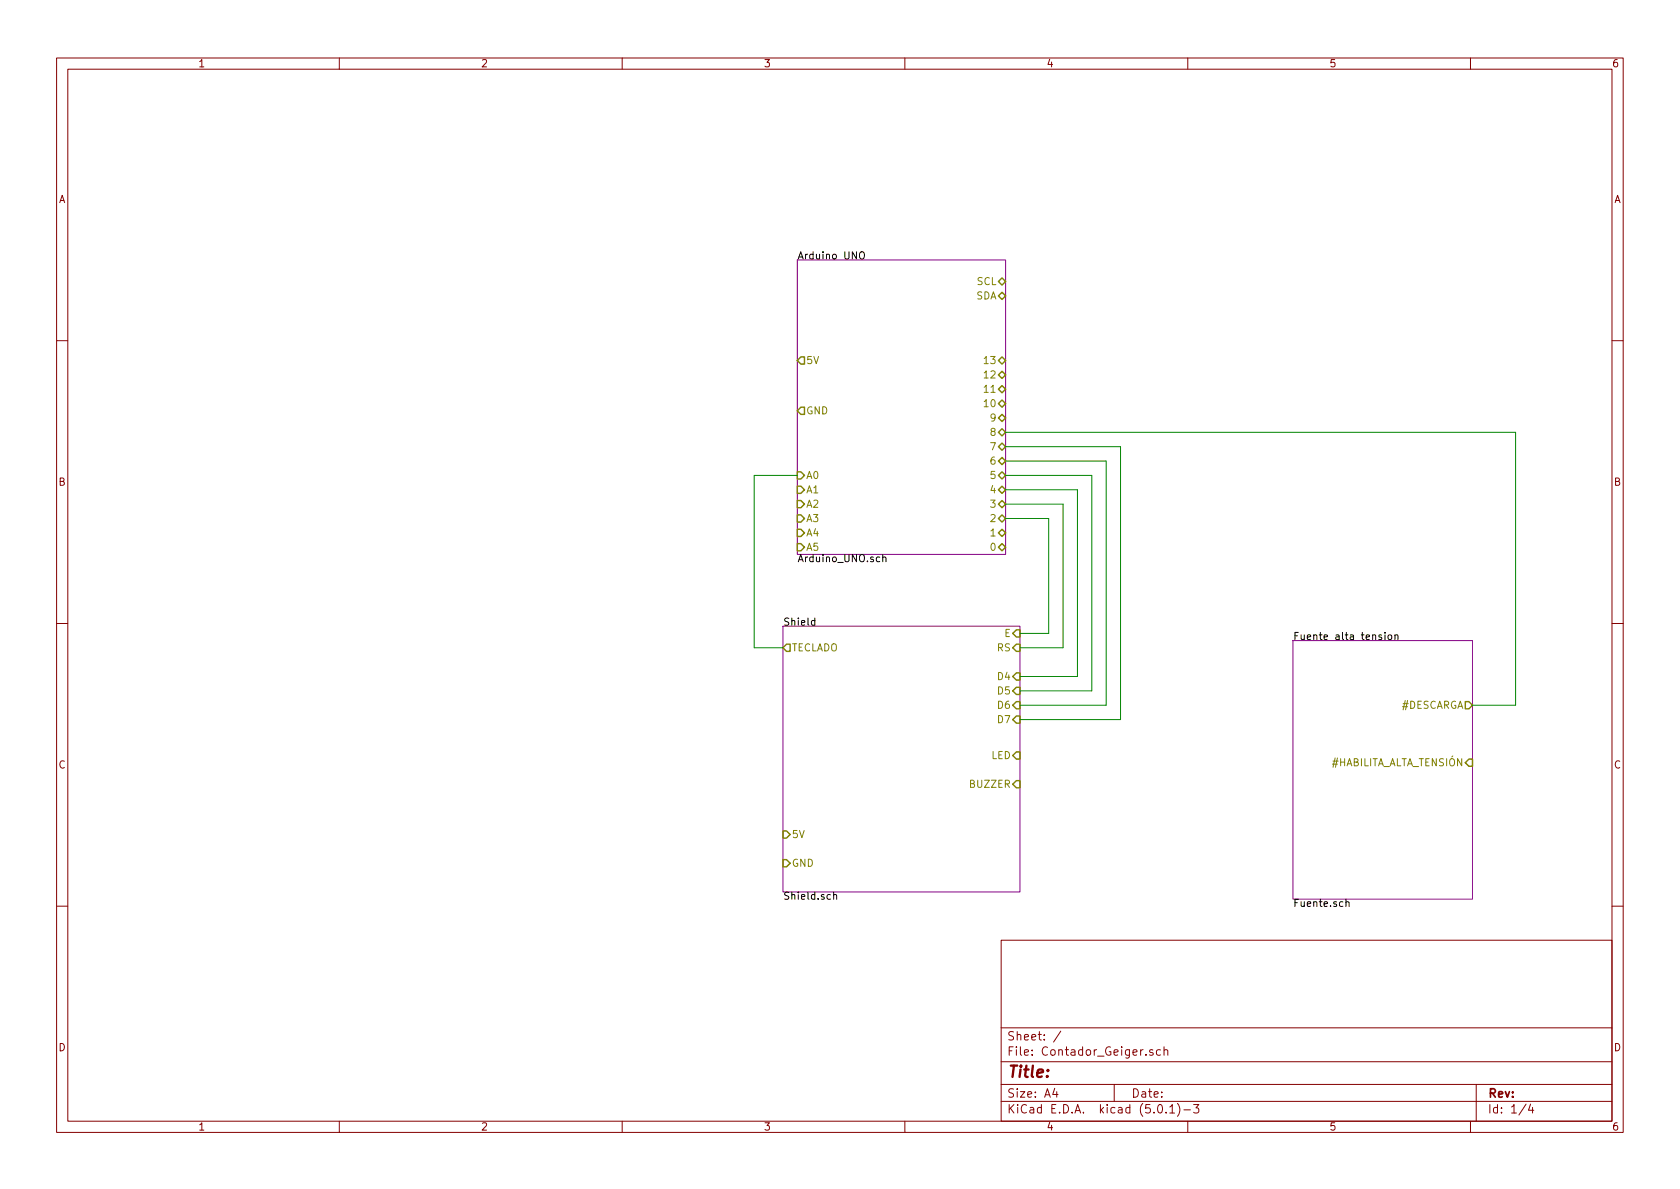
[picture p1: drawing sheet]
<svg xmlns="http://www.w3.org/2000/svg" width="297mm" height="210mm" viewBox="0 0 297 210" stroke-linecap="round" stroke-linejoin="round" font-family="sans-serif">
<g fill="none" stroke="#840000" stroke-width=".18">
<path d="M10 10.3h277v189.9h-277zM12 12.2h273v186.1h-273zM60 10.3v1.9M110 10.3v1.9M160 10.3v1.9M210 10.3v1.9M260 10.3v1.9M10 60.2h2M285 60.2h2M10 110.3h2M285 110.3h2M10 160.2h2"/>
<path d="M177 166.3h108v32h-108zM285 160.2h2M60 198.3v1.9M110 198.3v1.9M160 198.3v1.9M177 194.8h108M177 191.8h108M177 187.8h108M177 181.8h108M186.5 192.5l-.4 1h1M186.8 193v1M187.6 182.3l-1.3 2"/>
<path d="M197 191.8v3M203.8 185.7a.37 .37 0 0 0-.5 .1v.2l.5 .2 .1 .1-.2 .3-.4-.1M204.8 195.5l.4-.2a.94 .94 0 0 1 0 1.5 .79 .79 0 0 1-.4-1.3zM205.2 185.7l-.5-.1-.2 .3v.6l.2 .1 .5-.1M205.8 185.7h.1a.37 .37 0 0 1 .6 .1v.8M205.8 185.1v1.5M206.2 196.7v.1M206.8 195.8l.5-.5v1.5M206.8 196.8h.9M208.2 195.1a1.71 1.71 0 0 1 0 2.3M209.3 196.3h1.2M210 198.3v1.9"/>
<path d="M211 195.3h1l-.5 .6 .4 .1v.7l-.2 .1-.7-.1M260 198.3v1.9M261 191.8v6.5M269.8 195.2l-1.2 2M270.6 195.2l-.3 1.1h.9M271 195.8v1"/>
</g>
<path d="M141 46h36.8v52h-36.8zM138.4 110.7h41.9v47h-41.9zM228.6 113.3h31.7v45.7h-31.7z" fill="none" stroke="#840084" stroke-width=".18"/>
<g fill="none" stroke="#000" stroke-width=".18">
<path d="M152 44.7l.3-.2a.45 .45 0 0 1 .5 .5v.4l-.1 .3h-.5a.92 .92 0 0 1-.2-1zM156.1 98.6l.2-.1h.3v.8M156.1 98.1v1.2M144.1 109.8l-.4-.1-.2 .3 .1 .5h.5M144.1 109.3v1.3M244.3 112.3h-.3l-.2 .1v.2l.5 .1v.3h-.5M244.9 111.8v.2M244.9 112.3v.8M245.5 112.4l.2-.1 .3 .1 .1 .5-.2 .1-.2 .1-.2-.1zM246.6 112.4l.2-.1h.3l.1 .8M246.6 112.3v.8M147.4 158.3l.2-.1h.3v.8"/>
<path d="M147.4 157.8v1.2M238 159.6l.2-.1h.3v.8M238 159v1.3"/>
</g>
<g fill="none" stroke="#848400" stroke-width=".25">
<path d="M176.5 49.8l.7-.7 .6 .7-.6 .6zM177.2 51.7l.6 .6-.6 .7-.7-.7zM141.6 63.1h.6v1.3h-.6l-.6-.7zM141.6 72h.6v1.3h-.6l-.6-.7zM176.5 76.4l.7-.6 .6 .6-.6 .7zM176.5 73.9l.7-.6 .6 .6-.6 .6zM176.5 71.4l.7-.7 .6 .7-.6 .6zM176.5 68.8l.7-.6 .6 .6-.6 .7zM176.5 66.3l.7-.6 .6 .6-.6 .6zM176.5 79l.7-.6 .6 .6-.6 .6zM177.2 63.1l.6 .6-.6 .7-.7-.7zM141 96.1h.6l.6 .7-.6 .6h-.6z"/>
<path d="M141 93.6h.6l.6 .6-.6 .7h-.6zM141 91.1h.6l.6 .6-.6 .6h-.6zM141 88.5h.6l.6 .6-.6 .7h-.6zM141 86h.6l.6 .6-.6 .6h-.6zM141 83.4h.6l.6 .7-.6 .6h-.6zM176.5 81.5l.7-.6 .6 .6-.6 .7zM176.5 84.1l.7-.7 .6 .7-.6 .6zM176.5 86.6l.7-.6 .6 .6-.6 .6zM176.5 91.7l.7-.6 .6 .6-.6 .6zM176.5 94.2l.7-.6 .6 .6-.6 .7zM176.5 96.8l.7-.7 .6 .7-.6 .6zM177.2 88.5l.6 .6-.6 .7-.7-.7z"/>
<path d="M139.1 113.9h.6v1.3h-.6l-.7-.7zM179.7 113.9h.6v1.3h-.6l-.6-.7zM179.7 111.4h.6v1.2h-.6l-.6-.6zM179.7 119h.6v1.3h-.6l-.6-.7zM179.7 126.6h.6v1.3h-.6l-.6-.7zM179.7 124.1h.6v1.2h-.6l-.6-.6zM179.7 121.5h.6v1.3h-.6l-.6-.6zM179.7 133h.6v1.2h-.6l-.6-.6zM179.7 138h.6v1.3h-.6l-.6-.6zM259.1 124.1h.6l.6 .6-.6 .6h-.6zM259.7 134.2h.6v1.3h-.6l-.6-.6zM138.4 146.9h.7l.6 .7-.6 .6h-.7z"/>
<path d="M138.4 152h.7l.6 .6-.6 .7h-.7z"/>
</g>
<path d="M177.8 76.4h90.2v48.3h-7.7M177.8 79h20.3v48.2h-17.8M141 84.1h-7.7v30.4h5.1M177.8 91.7h7.6v20.3h-5.1M177.8 89.1h10.2v25.4h-7.7M177.8 86.6h12.7v33h-10.2M177.8 84.1h15.2v38.1h-12.7M177.8 81.5h17.8v43.2h-15.3" fill="none" stroke="#008400" stroke-width=".18"/>
<text font-size="2.8" fill="#840000" x="178" y="190.5">Title:</text>
<g font-size="2.1" fill="#840000">
<text x="178" y="184">Sheet: /</text>
<text x="178" y="186.7">File: Contador_Geiger.sch</text>
<text x="178" y="196.9">KiCad E.D.A. kicad (5.0.1)-3</text>
<text x="178" y="194.1">Size: A4</text>
<text x="200" y="194.1">Date:</text>
<text x="263" y="194.1">Rev:</text>
<text x="263" y="196.9">Id: 1/4</text>
</g>
<g font-size="1.8" fill="#840000">
<text x="35" y="11.9">1</text>
<text x="85" y="11.9">2</text>
<text x="135" y="11.9">3</text>
<text x="185" y="11.9">4</text>
<text x="235" y="11.9">5</text>
<text x="285" y="11.9">6</text>
<text x="10.4" y="35.9">A</text>
<text x="285.4" y="35.9">A</text>
<text x="10.4" y="85.9">B</text>
<text x="285.4" y="85.9">B</text>
<text x="10.4" y="135.9">C</text>
<text x="285.4" y="135.9">C</text>
<text x="10.4" y="185.9">D</text>
<text x="285.4" y="185.9">D</text>
<text x="35" y="199.9">1</text>
<text x="85" y="199.9">2</text>
<text x="135" y="199.9">3</text>
<text x="185" y="199.9">4</text>
<text x="235" y="199.9">5</text>
<text x="285" y="199.9">6</text>
</g>
<g font-size="1.8">
<text x="141" y="45.9">Arduino UNO</text>
<text x="141" y="99.4">Arduino_UNO.sch</text>
<text x="138.4" y="110.6">Shield</text>
<text x="228.6" y="113.2">Fuente alta tension</text>
<text x="138.4" y="159.1">Shield.sch</text>
<text x="228.6" y="160.4">Fuente.sch</text>
</g>
<g font-size="1.8" fill="#848400">
<text x="172.5" y="53">SDA</text>
<text x="172.7" y="50.4">SCL</text>
<text x="142.5" y="64.4">5V</text>
<text x="174.3" y="64.4">13</text>
<text x="174.3" y="69.5">11</text>
<text x="174.3" y="66.9">12</text>
<text x="142.5" y="73.3">GND</text>
<text x="174.3" y="72">10</text>
<text x="175.3" y="77.1">8</text>
<text x="175.3" y="74.5">9</text>
<text x="175.3" y="79.6">7</text>
<text x="175.3" y="82.2">6</text>
<text x="142.5" y="89.8">A2</text>
<text x="142.5" y="87.2">A1</text>
<text x="142.5" y="84.7">A0</text>
<text x="175.3" y="84.7">5</text>
<text x="175.3" y="87.2">4</text>
<text x="175.3" y="89.8">3</text>
<text x="142.5" y="94.9">A4</text>
<text x="142.5" y="92.3">A3</text>
<text x="175.3" y="92.3">2</text>
<text x="175.3" y="94.9">1</text>
<text x="142.5" y="97.4">A5</text>
<text x="175.3" y="97.4">0</text>
<text x="177.6" y="112.6">E</text>
<text x="140" y="115.2">TECLADO</text>
<text x="176.4" y="115.2">RS</text>
<text x="176.6" y="125.3">D6</text>
<text x="176.6" y="122.8">D5</text>
<text x="176.6" y="120.3">D4</text>
<text x="247.7" y="125.3">#DESCARGA</text>
<text x="176.6" y="127.9">D7</text>
<text x="175.3" y="134.2">LED</text>
<text x="235.1" y="135.5">#HABILITA_ALTA_TENSIÓN</text>
<text x="171.7" y="139.3">BUZZER</text>
<text x="140" y="148.2">5V</text>
<text x="140" y="153.3">GND</text>
</g>
</svg>
